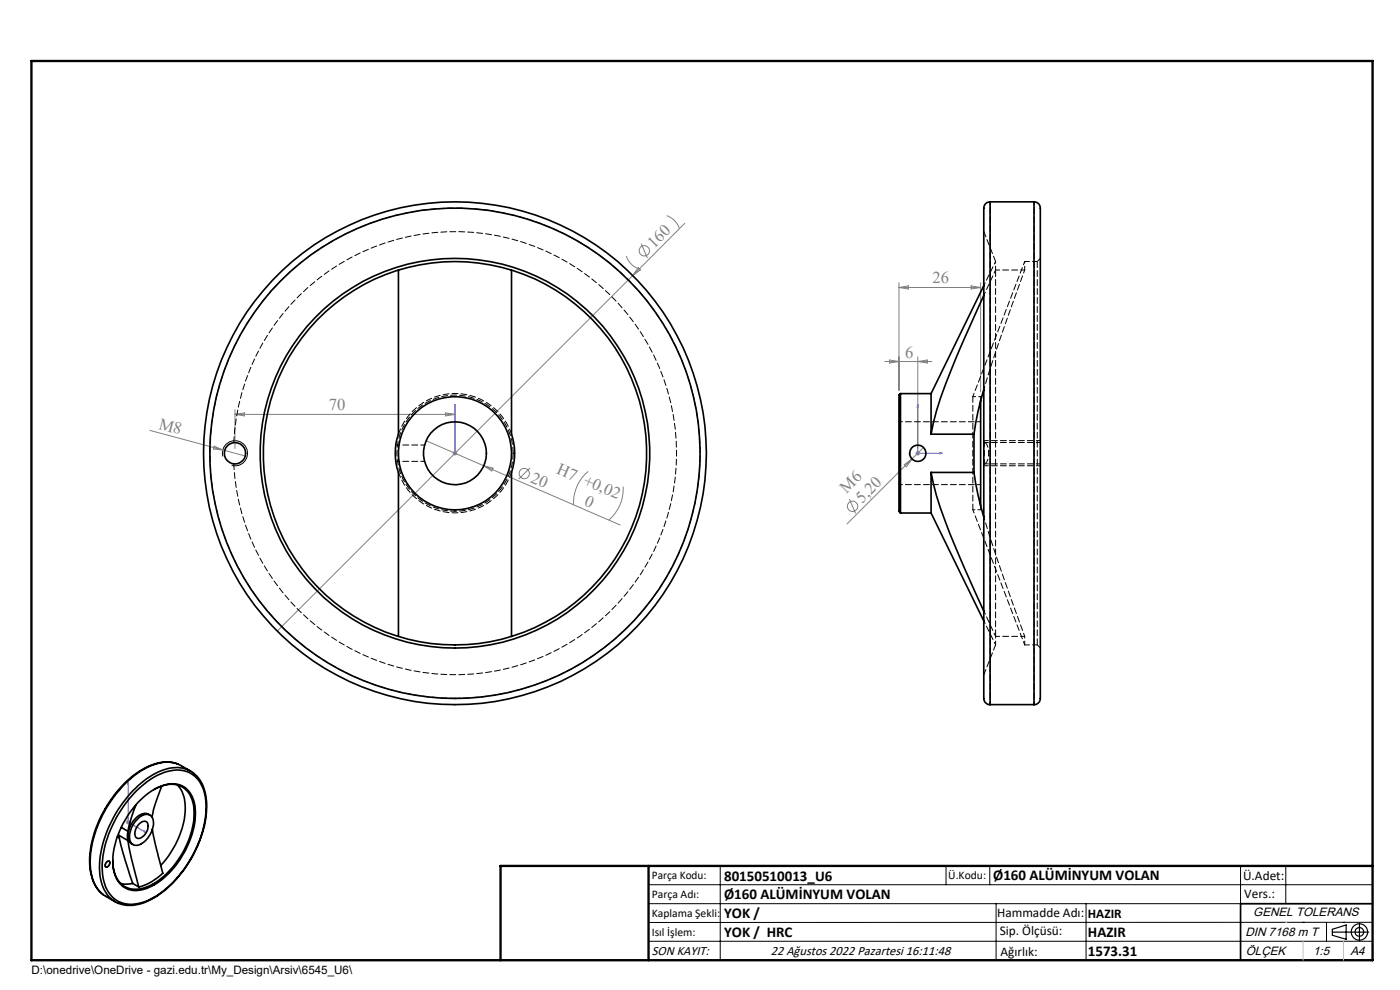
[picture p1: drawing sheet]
<svg xmlns="http://www.w3.org/2000/svg" width="297mm" height="210mm" viewBox="0 0 297 210" stroke-linecap="round" stroke-linejoin="round" font-family="sans-serif">
<g fill="none" stroke="#808080" stroke-width=".21">
<path d="M132.9 54.3l.1 .3a4.4 4.4 0 0 0 2.6 2.5M135.4 56.8l.5 .4-1.7 1.2zM136 51.7l1.3 3M141.4 45.7a4.3 4.3 0 0 1 2.7 2.8M145.3 47.4l-86.5 86.5M190.7 60v22.8M208 60v23.1M187.7 76.7h10M188.7 76.4l2 .3-2 .3zM190.7 61h17.3M190.7 61l2-.4v.7zM194.7 75.7v19.4"/>
<path d="M194.7 76.7l2-.3v.6zM206 60.6l2 .4-2 .3zM31.8 91.3l15.5 4.2M45.4 94.6l1.9 .9-2-.3zM47.3 95.5l5.1 1.3M49.8 86.9v8.2M49.8 87.9h46.7M49.8 87.9l2.1-.3v.6zM90.4 93.5l12.2 5.3M94.5 87.6l2 .3-2 .3zM96 96.2h1M96.2 95.8l.7 .7"/>
<path d="M96.5 86.9v8.2M96.5 95.7v1M102.6 98.8l29 12.6M102.6 98.8l2 .5-.3 .6zM112.4 99.3l-2.4 2.3M191.8 98.6l1.7-1.2-1.2 1.6zM193.5 97.4l-13.8 13.8M194.2 96.2h1M194.3 95.8l.8 .7M194.7 95.7v1M195.1 95.8l-.8 .7M195.9 94.9l-2.4 2.5"/>
<path d="M124.8 100a8.8 8.8 0 0 0-3.1 7.1M132.2 103.2a8.5 8.5 0 0 1-3.1 7.1M180.2 105.9l1.3 3M26.7 174.4h1M26.8 174.1l.8 .7M27.2 173.9v1M27.6 174.1l-.8 .7"/>
<circle cx="136.7" cy="53.2" r="1.09"/>
<circle cx="111.2" cy="100.5" r="1.09"/>
<circle cx="180.9" cy="107.4" r="1.09"/>
</g>
<g fill="none" stroke="#000" stroke-width=".21">
<path d="M47.3 96.8a2.67 2.67 0 0 1 2.3-3.3 2.67 2.67 0 0 1 2.9 2.9 2.67 2.67 0 0 1-3.4 2.3M22.7 182.7a.4 .4 0 0 1 .6-.1 .4 .4 0 0 1 0 .6 .65 .65 0 0 1-.3 .7 .65 .65 0 0 1-.7-.1v-.4zM137.6 187.7h153.6M137.6 191.7h153.6M137.6 199.7h153.6M152.8 183.7v20M200.7 183.7v4M210 183.7v4M211.3 191.7v12M230.4 191.7v12M263.2 183.7v20M272.8 183.7v8"/>
<path d="M276.4 195.6h.1M281.4 195.6v4.1M285 195.6h.1M291.2 195.6l-153.6 .1"/>
</g>
<path d="M208.8 98.8v-5.3" fill="none" stroke="#000" stroke-width=".21" stroke-dasharray="1.3 .6" stroke-dashoffset="-.1" stroke-linecap="butt"/>
<g fill="none" stroke="#000" stroke-width=".25">
<path d="M282.6 197.7h7.8M282.6 197.1l3-.9v3l-3-.8zM288.4 195.8v3.8M106.2 203.7h185"/>
<circle cx="288.4" cy="197.7" r="1.74"/>
<circle cx="288.4" cy="197.7" r=".93"/>
</g>
<path d="M96.5 96v.3zM96.5 85.8v.5v-.5M96.5 96.2h.1M96.5 85.8v10.4M194.7 85.8l.1 .5h-.2zM194.7 85.8v10.4h5.2M199.4 96l.5 .2-.5 .1zM27.2 165.9v8.5l3.6 2.1M27.2 165.9l.1 .5-.2-.1zM30.5 176.2l.3 .3-.3-.1z" fill="none" stroke="#00f" stroke-width=".21"/>
<path d="M208.8 98.8h11.9M220.7 93.5h-11.9" fill="none" stroke="#000" stroke-width=".21" stroke-dasharray="1.3 .6" stroke-dashoffset=".4"/>
<path d="M291.2 191.7h-28v12" fill="none" stroke="#000" stroke-width=".35"/>
<path d="M6.7 12.9h284.5v190.8h-284.5zM137.6 183.7v20M291.2 183.7h-185v20" fill="none" stroke="#000" stroke-width=".5"/>
<path d="M276.4 199.7v4M285 199.7v4" fill="none" stroke="#c0c0c0" stroke-width=".21"/>
<path d="M272.8 195.6h.1" fill="none" stroke="#c0c0c0" stroke-width=".25"/>
<g fill="#00f">
<path d="M96.5 96v.3zM96.5 85.8v.5z"/>
<path d="M199.4 96l.5 .2-.5 .1zM194.7 85.8l.1 .5h-.2z"/>
<path d="M30.5 176.2l.3 .3-.3-.1zM27.2 165.9l.1 .5-.2-.1z"/>
</g>
<g fill="none" stroke="#000" stroke-width=".35">
<path d="M84.5 57.3v34.8a12.6 12.6 0 0 0 0 8.1v34.8M108.5 57.3v34.8a12.6 12.6 0 0 1 0 8.1v34.8M210 42.8a1.42 1.42 0 0 0-1.3 1.8v101.6a3.9 3.9 0 0 0 .4 2.9l.4 .3 .5 .1M210 42.8v106.7M210 42.8h9.4M219.4 42.8a1.42 1.42 0 0 1 1.3 1.8v101.6a3.9 3.9 0 0 1-.4 2.9l-.4 .3-.5 .1M219.4 42.8v106.7M208.7 62.7a218.2 218.2 0 0 0-10 24.4l-1.2 5M208.7 60.6l-11.2 22.9M191 83.5v25.3M191 83.5a.85 .85 0 0 0-.3 1v23.3a.89 .89 0 0 0 .3 1M191 83.5h6.5"/>
<path d="M197.5 83.5v8.6M197.5 92.1h9.1M206.6 92.1v8.1M208 85v22.2M208.7 82.6a56.2 56.2 0 0 0-2.1 9.5M191 108.8h6.5M197.5 100.2v8.6M197.5 100.2a81.3 81.3 0 0 0 6.3 18.5l4.9 10.9M197.5 108.8l11.2 22.9M197.5 100.2h9.1M206.6 100.2a61.9 61.9 0 0 0 2.1 9.5M210 149.5h9.4"/>
<path d="M24.9 177.5l.4 .2M25.7 175.5l1.5 .8M27.2 178.3l.7 3.8 1.6 6.1M27.2 176.3l-.2 .9 .2 1.1M27.2 178.3l-2-1.1 .9 3.7 2.1 6.5M28.2 167.7a13.9 13.9 0 0 1 9.5-4.9 6.5 6.5 0 0 1 6 6.1 21.9 21.9 0 0 1-4 14.7 19 19 0 0 1-10.2 8.2 6.2 6.2 0 0 1-8.1-5.2 20.8 20.8 0 0 1 3.2-14.2l1.5-2.1zM28.8 170.8l-1 2.9-.6 2.6M28.9 167.8a13.5 13.5 0 0 1 8.7-4.5 5.9 5.9 0 0 1 5.8 5.1 19.7 19.7 0 0 1-2.7 13.2 20.4 20.4 0 0 1-10.4 9.8 5.9 5.9 0 0 1-8.1-3.8 17.7 17.7 0 0 1 1.9-12.9 25.6 25.6 0 0 1 4.8-6.9zM29.3 173.6a1.98 1.98 0 0 1 2.8-.4 3.9 3.9 0 0 1-.7 4.5 3.2 3.2 0 0 1-3 1.5 2.45 2.45 0 0 1-.6-3.2l.7-1.5zM29.4 174.9a1.1 1.1 0 0 1 2-.1 2.62 2.62 0 0 1-2.2 3 1.31 1.31 0 0 1-.4-1.9zM29.5 170a10.3 10.3 0 0 1 7.8-3.7 5.1 5.1 0 0 1 4.1 5.3 19 19 0 0 1-5.5 13.6 10.3 10.3 0 0 1-7.8 3.7 5 5 0 0 1-4.1-4.8 18.3 18.3 0 0 1 5-13.6zM31.8 172.9a2.28 2.28 0 0 0-3.1 .8 4.8 4.8 0 0 0-1.4 4.7l.9 .7"/>
<path d="M32.3 175.9l.8 3.6 1.4 5.7a11.8 11.8 0 0 1-5 3M32.6 167.5a5.6 5.6 0 0 1 6.8 0 7.7 7.7 0 0 1 1.7 6.6 19.2 19.2 0 0 1-9.1 13.6 5.3 5.3 0 0 1-6.6-.6 7.3 7.3 0 0 1-1.5-4.5M34.3 166.7l-1.6 4.5-.5 2.2M37.6 166.5a7.6 7.6 0 0 1 1.6 6.5 19.9 19.9 0 0 1-5.1 10.6M37.7 162.1a9 9 0 0 0-8.2 1.5 24.9 24.9 0 0 0-10.5 19.5 8.3 8.3 0 0 0 2.8 6.6M37.8 162.1l2.6 1.5M37.8 162.1a8.2 8.2 0 0 0-7.4 1.1 24.8 24.8 0 0 0-11.3 19.6 8.2 8.2 0 0 0 3.1 7.2l2.2 1.3M22.8 182.7a.37 .37 0 0 1 .5 .1 .37 .37 0 0 1-.1 .5 .52 .52 0 0 1-.3 .5 .52 .52 0 0 1-.6-.1l.2-.6zM25.6 187.4l1.1 .2 1.5-.2M28.2 187.4l1.3 .8"/>
<circle cx="49.8" cy="96.1" r="2.26"/>
<circle cx="96.5" cy="96.1" r="53.3"/>
<circle cx="96.5" cy="96.1" r="40.7"/>
<circle cx="96.5" cy="96.1" r="41.3"/>
<circle cx="96.5" cy="96.1" r="6.7"/>
<circle cx="96.5" cy="96.2" r="12"/>
<circle cx="96.5" cy="96.2" r="52"/>
<circle cx="194.7" cy="96.1" r="1.74"/>
</g>
<path d="M96.5 148.1a52 52 0 0 0 45.5-77.1 52 52 0 0 0-89.5-2.5 52 52 0 0 0 41.2 79.6h2.8" fill="none" stroke="#000" stroke-width=".21" stroke-dasharray="1.3 .6" stroke-dashoffset=".2"/>
<path d="M220.1 55.5v81.3M49.6 98.4a47 47 0 0 0 71.1 38.1 47 47 0 0 0 0-80.7 47 47 0 0 0-71.1 38.1M108.9 96.1a12.3 12.3 0 0 1-18.1 10.9 12.3 12.3 0 0 1-1.2-21.1 12.3 12.3 0 0 1 19.2 8.8l.1 1.4" fill="none" stroke="#000" stroke-width=".21" stroke-dasharray="1.3 .6"/>
<path d="M211.2 55.5l-2.5-6.4M108.5 92.1a12.7 12.7 0 0 0-12-8.6 12.7 12.7 0 0 0-12 8.6M206.4 84.1v24M209 93.9a3.6 3.6 0 0 1 0 4.4M84.5 100.2a12.7 12.7 0 0 0 12 8.6 12.7 12.7 0 0 0 12-8.6M208.7 143.1l2.5-6.3" fill="none" stroke="#000" stroke-width=".21" stroke-dasharray="1.3 .6" stroke-dashoffset=".1"/>
<path d="M217.4 57.3h-6.2M84 97.9h6.1M90.1 94.4h-6.1M208.1 84.1v.9M208.8 98.4h11.9M220.7 93.9h-11.9M208.1 107.2v.9M217.4 135h-6.2" fill="none" stroke="#000" stroke-width=".21" stroke-dasharray="1.3 .6" stroke-dashoffset=".4"/>
<path d="M211.2 55.5v1.8M217.4 55.5v1.8M211.2 135v1.8M217.4 135v1.8" fill="none" stroke="#000" stroke-width=".21" stroke-dasharray="1.3 .6" stroke-dashoffset=".9"/>
<path d="M211.2 57.3v77.7" fill="none" stroke="#000" stroke-width=".21" stroke-dasharray="1.3 .6" stroke-dashoffset="-.1"/>
<path d="M217.4 57.3l-1.3 3.6a368 368 0 0 0-7.4 21.7M208.7 109.6l3.5 11 5.2 14.4M210.1 149.5v-106.7M219.4 149.5v-106.7" fill="none" stroke="#000" stroke-width=".21" stroke-dasharray="1.3 .6" stroke-dashoffset=".6"/>
<path d="M217.4 55.5l-11 28.6M220.7 54.8l-.6 .7M208.7 62.7l2.5-5.4M208.1 89.5h-17.4M190.7 102.8h17.4M206.4 108.1l11 28.7M211.2 135l-2.5-5.4M220.1 136.8l.6 .7" fill="none" stroke="#000" stroke-width=".21" stroke-dasharray="1.3 .6" stroke-dashoffset=".5"/>
<path d="M220.1 55.5h-2.7M217.4 136.8h2.7" fill="none" stroke="#000" stroke-width=".21" stroke-dasharray="1.3 .6" stroke-dashoffset=".3"/>
<path d="M211.2 55.5l-2.5 5.1M208.7 131.7l2.5 5.1" fill="none" stroke="#000" stroke-width=".21" stroke-dasharray="1.3 .6" stroke-dashoffset=".7"/>
<path d="M208.1 84.1h-1.7M206.4 108.1h1.7" fill="none" stroke="#000" stroke-width=".21" stroke-dasharray="1.3 .6" stroke-dashoffset=".8"/>
<g font-size="3.5" fill="#808080">
<text x="138.8" y="52.7" transform="rotate(-45 138.8 52.7)">160</text>
<text x="197.8" y="60.1">26</text>
<text x="192" y="75.8">6</text>
<text x="69.8" y="87">70</text>
<text x="33.5" y="90.9" transform="rotate(15 33.5 90.9)">M8</text>
<text x="117.9" y="100.3" transform="rotate(23 117.9 100.3)">H7 +0,02</text>
<text x="112.4" y="102.2" transform="rotate(23 112.4 102.2)">20</text>
<text x="123.8" y="107.1" transform="rotate(23 123.8 107.1)">0</text>
<text x="179.6" y="104.7" transform="rotate(-45 179.6 104.7)">M6</text>
<text x="182.9" y="106.9" transform="rotate(-45 182.9 106.9)">5,20</text>
</g>
<g font-size="3.2">
<text x="153.6" y="186.8">80150510013_U6</text>
<text x="153.6" y="190.8">Ø160 ALÜMİNYUM VOLAN</text>
<text x="210.7" y="186.6">Ø160 ALÜMİNYUM VOLAN</text>
<text x="153.6" y="194.8">YOK /</text>
<text x="153.6" y="198.8">YOK / HRC</text>
<text x="230.8" y="198.7">HAZIR</text>
<text x="230.8" y="202.8">1573.31</text>
</g>
<g font-size="2.8">
<text x="263.7" y="186.7">Ü.Adet:</text>
<text x="263.9" y="190.5">Vers.:</text>
<text x="211.5" y="194.5">Hammadde Adı:</text>
<text x="230.8" y="194.7">HAZIR</text>
<text x="138.3" y="202.6">SON KAYIT:</text>
<text x="163.5" y="202.6">22 Ağustos 2022 Pazartesi 16:11:48</text>
<text x="212.1" y="198.4">Sip. Ölçüsü:</text>
<text x="212.2" y="202.7">Ağırlık:</text>
</g>
<g font-size="2.6">
<text x="265.9" y="194.4">GENEL TOLERANS</text>
<text x="264.2" y="198.5">DIN 7168 m T</text>
<text x="264.3" y="202.6">ÖLÇEK</text>
<text x="278.5" y="202.6">1:5</text>
<text x="286.5" y="202.6">A4</text>
</g>
<g font-size="2.5">
<text x="138.3" y="186.4">Parça Kodu:</text>
<text x="138.3" y="190.5">Parça Adı:</text>
<text x="201.2" y="186.5">Ü.Kodu:</text>
<text x="138.3" y="194.5">Kaplama Şekli:</text>
<text x="138.3" y="198.6">Isıl İşlem:</text>
<text x="6.7" y="206.7">D:\onedrive\OneDrive - gazi.edu.tr\My_Design\Arsiv\6545_U6\</text>
</g>
</svg>
